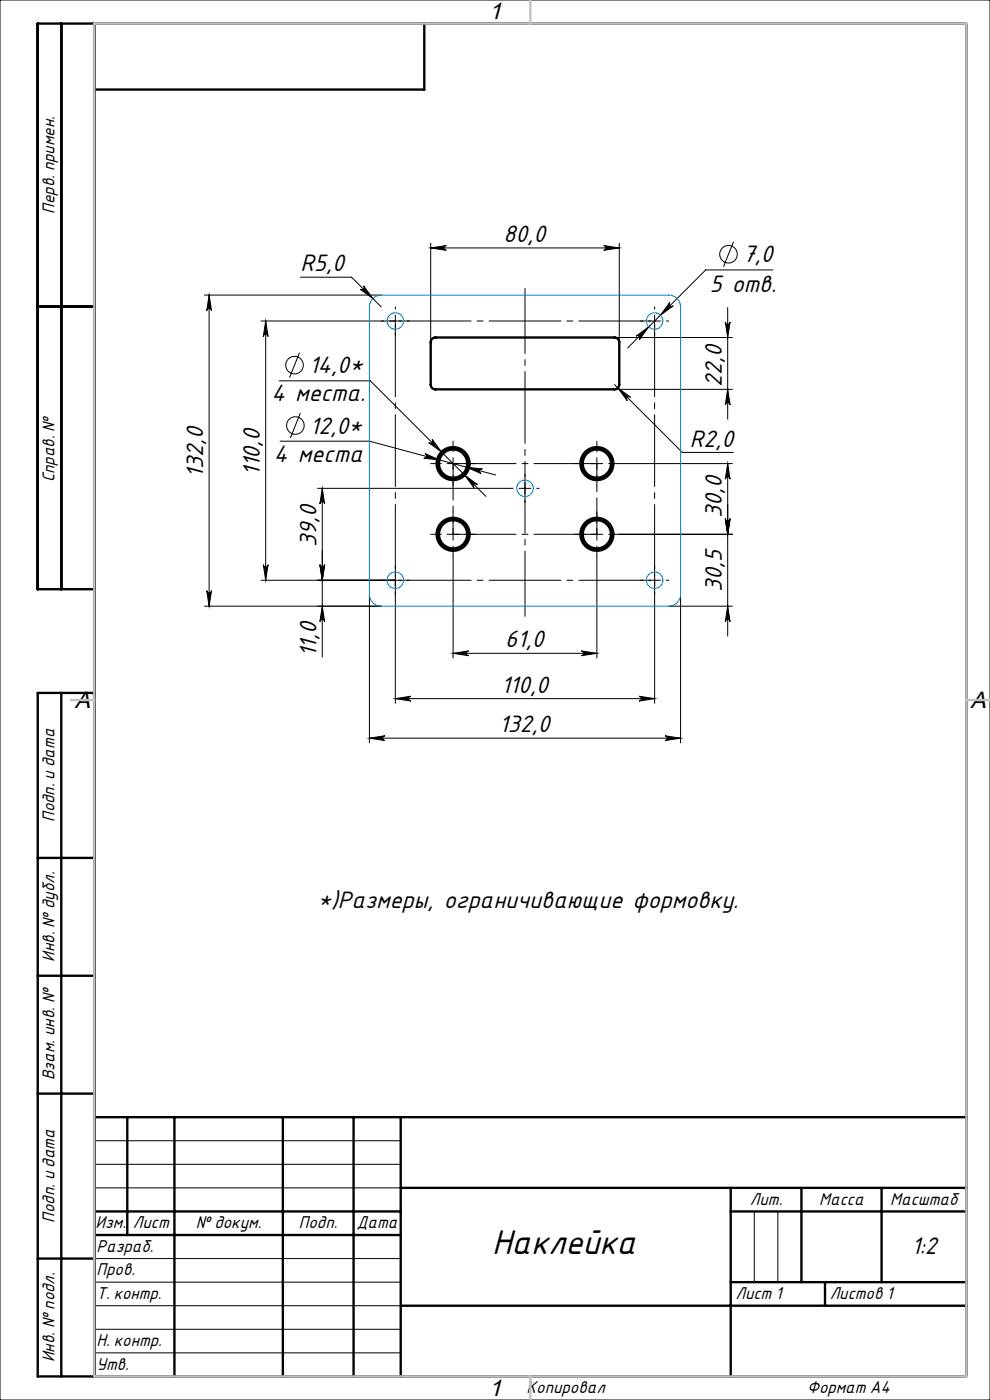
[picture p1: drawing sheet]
<svg xmlns="http://www.w3.org/2000/svg" width="210mm" height="297mm" viewBox="0 0 210 297" stroke-linecap="round" stroke-linejoin="round" font-family="sans-serif">
<g fill="none" stroke="#000" stroke-width=".21">
<path d="M0 0h210v297h-210zM63.7 58.8h10.9l6.3 6.3M91.4 51.6v21M91.4 52.6h40M91.4 52.6l3.3-.5a.51 .51 0 0 0-.5 .5 .51 .51 0 0 0 .5 .5zM128.1 52.1l3.3 .5-3.3 .5a.51 .51 0 0 0 .4-.5 .51 .51 0 0 0-.4-.5zM131.4 51.6v21M155.6 51.3l-2.1 5.3M163.9 57.3h-14.2l-16.6 16.5M43.4 62.6h37.5M44.4 62.6v66M44.4 62.6l.5 3.3a.51 .51 0 0 0-.5-.5 .51 .51 0 0 0-.5 .5z"/>
<path d="M56.4 68.1v55M56.4 68.1l.5 3.3a.51 .51 0 0 0-.5-.5 .51 .51 0 0 0-.5 .5zM63.5 74.8l-2.1 5.3M77.1 60.6l2 2.7-2.7-1.9a.51 .51 0 0 0 .7-.1 .51 .51 0 0 0 0-.7zM83.9 66.8v2.5M85.1 68.1h-29.7M130.4 71.6h25M134.9 71.3l2.7-2-2 2.7a.51 .51 0 0 0 0-.7 .51 .51 0 0 0-.7 0zM137.6 68.1h2.5M138.9 66.8v2.5M142.1 64.2a.51 .51 0 0 0 0 .7 .51 .51 0 0 0 .7 0l-2.7 2zM153.9 68.3a.51 .51 0 0 0 .5 .5 .51 .51 0 0 0 .5-.5l-.5 3.3z"/>
<path d="M154.4 65.2v23.7M59.2 80.8h19.3l24.6 24.5M59.4 93.6h19l26.7 7.2M63.7 87.6l-2.1 5.3M90.2 96.2l3 1.4-3.3-.4a.51 .51 0 0 0 .6-.4 .51 .51 0 0 0-.3-.6zM90.9 93.9a.51 .51 0 0 0 .7 0 .51 .51 0 0 0 .1-.7l1.9 2.7zM94.9 98.3h2.5M96.1 97.1v2.5M99 99.1l3.3 .4a.51 .51 0 0 0-.6 .4 .51 .51 0 0 0 .4 .6zM125.4 98.3h2.5M126.6 97.1v2.5M130.4 82.6h25"/>
<path d="M130.4 81.6l14.3 14.4h10.9M131.1 82.3l2.7 2a.51 .51 0 0 0-.7 0 .51 .51 0 0 0-.1 .7zM131.4 98.3h24M154.4 98.3v36.6M154.4 82.6l.5 3.3a.51 .51 0 0 0-.5-.5 .51 .51 0 0 0-.5 .5zM154.4 98.3l.5 3.4a.51 .51 0 0 0-.5-.5 .51 .51 0 0 0-.5 .5zM55.9 119.8a.51 .51 0 0 0 .5 .5 .51 .51 0 0 0 .5-.5l-.5 3.3zM67.4 103.6h41M67.9 119.8a.51 .51 0 0 0 .5 .5 .51 .51 0 0 0 .5-.5l-.5 3.3zM68.4 103.6v35.8M68.4 103.6l.5 3.3a.51 .51 0 0 0-.5-.5 .51 .51 0 0 0-.5 .5zM94.9 113.3h2.5"/>
<path d="M96.1 118.1v21.5M96.1 112.1v2.5M98.6 100.8l2.7 2a.51 .51 0 0 0-.7 0 .51 .51 0 0 0 0 .7zM110.1 103.6h2.5M111.4 102.3v2.5M125.4 113.3h2.5M126.6 118.1v21.5M126.6 112.1v2.5M131.4 113.3h24M153.9 110a.51 .51 0 0 0 .5 .5 .51 .51 0 0 0 .5-.5l-.5 3.3zM43.4 128.6h37.5M43.9 125.3a.51 .51 0 0 0 .5 .5 .51 .51 0 0 0 .5-.5l-.5 3.3z"/>
<path d="M68.4 128.6l.5 3.3a.51 .51 0 0 0-.5-.5 .51 .51 0 0 0-.5 .5zM78.4 126.1v31.5M83.9 121.8v27.4M85.1 123.1h-29.7M96.1 138.6h30.5M96.1 138.6l3.3-.5a.51 .51 0 0 0-.5 .5 .51 .51 0 0 0 .5 .5zM123.3 138.1l3.3 .5-3.3 .5a.51 .51 0 0 0 .5-.5 .51 .51 0 0 0-.5-.5zM137.6 123.1h2.5M138.9 121.8v2.5M138.9 123.1v26.1M141.9 128.6h13.5M144.4 126.1v31.5"/>
<path d="M154.4 128.6l.5 3.3a.51 .51 0 0 0-.5-.5 .51 .51 0 0 0-.5 .5zM78.4 156.6h66M78.4 156.6l3.3-.5a.51 .51 0 0 0-.5 .5 .51 .51 0 0 0 .5 .5zM83.9 148.2h55M83.9 148.2l3.3-.5a.51 .51 0 0 0-.5 .5 .51 .51 0 0 0 .5 .5zM135.6 147.7l3.3 .5-3.3 .5a.51 .51 0 0 0 .4-.5 .51 .51 0 0 0-.4-.5zM141.1 156.1l3.3 .5-3.3 .5a.51 .51 0 0 0 .4-.5 .51 .51 0 0 0-.4-.5zM20 242h65M20 247h65M20 252h65M160 257v15M165 257v15"/>
<path d="M20 267h65M20 272h65M20 277h65M20 282h65M20 287h65"/>
<circle cx="154.5" cy="53.9" r="1.86"/>
<circle cx="62.5" cy="77.5" r="1.86"/>
<circle cx="62.7" cy="90.3" r="1.86"/>
</g>
<path d="M111.4 130.8v-69.6" fill="none" stroke="#000" stroke-width=".21" stroke-dasharray="15.2 1.3 1.3 1.3" stroke-dashoffset="1.4"/>
<g fill="none" stroke="#000" stroke-width=".21" stroke-dasharray="15.2 1.3 1.3 1.3">
<path d="M81.4 68.1h-.5M83.9 65.6v-.5M83.9 70.6v.5M86.4 68.1h.5M136.4 68.1h-.5M138.9 65.6v-.5M138.9 70.6v.5M141.4 68.1h.5M93.6 98.3h-2.2M96.1 95.8v-2.2M98.6 98.3h2.3M124.1 98.3h-2.2"/>
<path d="M126.6 95.8v-2.2M129.1 98.3h2.3M93.6 113.3h-2.2M96.1 110.8v-2.2M96.1 115.8v2.3M96.1 100.8v2.3M98.6 113.3h2.3M108.9 103.6h-.5M111.4 101.1v-.5M111.4 106.1v.5M113.9 103.6h.5M124.1 113.3h-2.2"/>
<path d="M126.6 110.8v-2.2M126.6 115.8v2.3M126.6 100.8v2.3M129.1 113.3h2.3M81.4 123.1h-.5M83.9 120.6v-.5M83.9 125.6v.5M86.4 123.1h.5M136.4 123.1h-.5M138.9 120.6v-.5M138.9 125.6v.5M141.4 123.1h.5"/>
</g>
<path d="M96.1 98.3v15M126.6 113.3v-15" fill="none" stroke="#000" stroke-width=".21" stroke-dasharray="15.2 1.3 1.3 1.3" stroke-dashoffset="7.5"/>
<path d="M126.6 98.3h-30.5M96.1 113.3h30.5" fill="none" stroke="#000" stroke-width=".21" stroke-dasharray="15.2 1.3 1.3 1.3" stroke-dashoffset="1.9"/>
<path d="M83.9 68.1h55M138.9 68.1v55M83.9 123.1v-55M138.9 123.1h-55" fill="none" stroke="#000" stroke-width=".21" stroke-dasharray="15.2 1.3 1.3 1.3" stroke-dashoffset="-.8"/>
<g fill="none" stroke="#000" stroke-width=".5">
<path d="M13 5v120M20 5v287M90 5v14h-70M8 65h12M91.7 71.9l.7-.3h38a1 1 0 0 1 1 1v9a1 1 0 0 1-1 1h-38a1 1 0 0 1-1-1v-9zM20 125h-12v-120h197v287h-197v-145h12M13 147v145M8 182h12M8 207h12M8 232h12M20 237h185M27 237v25"/>
<path d="M37 237v55M60 237v55M75 237v55M85 237v55M20 257h65M85 252h120M155 252v40M155 257h50M170 252v20M187 252v20M8 267h12M20 262h65"/>
<path d="M85 277h120M155 272h50M175 272v5"/>
<circle cx="96.1" cy="98.3" r="3.5"/>
<circle cx="96.1" cy="98.3" r="3"/>
<circle cx="126.6" cy="98.3" r="3.5"/>
<circle cx="126.6" cy="98.3" r="3"/>
<circle cx="96.1" cy="113.3" r="3.5"/>
<circle cx="96.1" cy="113.3" r="3"/>
<circle cx="126.6" cy="113.3" r="3"/>
<circle cx="126.6" cy="113.3" r="3.5"/>
</g>
<path d="M112.5 0v5M20 5h185v287h-185zM15 148.5h5M205 148.5h5M112.5 292v5" fill="none" stroke="#c0c0c0" stroke-width=".5"/>
<g fill="#000">
<path d="M44.4 62.6l.5 3.3a.51 .51 0 0 0-.5-.5 .51 .51 0 0 0-.5 .5zM43.9 125.3a.51 .51 0 0 0 .5 .5 .51 .51 0 0 0 .5-.5l-.5 3.3zM153.9 68.3a.51 .51 0 0 0 .5 .5 .51 .51 0 0 0 .5-.5l-.5 3.3zM154.4 82.6l.5 3.3a.51 .51 0 0 0-.5-.5 .51 .51 0 0 0-.5 .5zM154.4 98.3l.5 3.4a.51 .51 0 0 0-.5-.5 .51 .51 0 0 0-.5 .5zM153.9 110a.51 .51 0 0 0 .5 .5 .51 .51 0 0 0 .5-.5l-.5 3.3zM153.9 110a.51 .51 0 0 0 .5 .5 .51 .51 0 0 0 .5-.5l-.5 3.3zM154.4 128.6l.5 3.3a.51 .51 0 0 0-.5-.5 .51 .51 0 0 0-.5 .5z"/>
<path d="M56.4 68.1l.5 3.3a.51 .51 0 0 0-.5-.5 .51 .51 0 0 0-.5 .5zM55.9 119.8a.51 .51 0 0 0 .5 .5 .51 .51 0 0 0 .5-.5l-.5 3.3zM67.9 119.8a.51 .51 0 0 0 .5 .5 .51 .51 0 0 0 .5-.5l-.5 3.3zM68.4 128.6l.5 3.3a.51 .51 0 0 0-.5-.5 .51 .51 0 0 0-.5 .5z"/>
<path d="M68.4 103.6l.5 3.3a.51 .51 0 0 0-.5-.5 .51 .51 0 0 0-.5 .5zM67.9 119.8a.51 .51 0 0 0 .5 .5 .51 .51 0 0 0 .5-.5l-.5 3.3z"/>
<path d="M78.4 156.6l3.3-.5a.51 .51 0 0 0-.5 .5 .51 .51 0 0 0 .5 .5zM141.1 156.1l3.3 .5-3.3 .5a.51 .51 0 0 0 .4-.5 .51 .51 0 0 0-.4-.5zM91.4 52.6l3.3-.5a.51 .51 0 0 0-.5 .5 .51 .51 0 0 0 .5 .5zM128.1 52.1l3.3 .5-3.3 .5a.51 .51 0 0 0 .4-.5 .51 .51 0 0 0-.4-.5zM134.9 71.3a.51 .51 0 0 1 .7 0 .51 .51 0 0 1 0 .7l2-2.7zM142.1 64.2l-2 2.7 2.7-2a.51 .51 0 0 1-.7 0 .51 .51 0 0 1 0-.7zM96.1 138.6l3.3-.5a.51 .51 0 0 0-.5 .5 .51 .51 0 0 0 .5 .5zM123.3 138.1l3.3 .5-3.3 .5a.51 .51 0 0 0 .5-.5 .51 .51 0 0 0-.5-.5zM98.6 100.8l2 2.7a.51 .51 0 0 1 0-.7 .51 .51 0 0 1 .7 0zM90.9 93.9l2.7 2-1.9-2.7a.51 .51 0 0 1-.1 .7 .51 .51 0 0 1-.7 0zM99 99.1l3.1 1.4a.51 .51 0 0 1-.4-.6 .51 .51 0 0 1 .6-.4zM90.2 96.2a.51 .51 0 0 1 .3 .6 .51 .51 0 0 1-.6 .4l3.3 .4zM77.1 60.6a.51 .51 0 0 1 0 .7 .51 .51 0 0 1-.7 .1l2.7 1.9zM131.1 82.3l1.9 2.7a.51 .51 0 0 1 .1-.7 .51 .51 0 0 1 .7 0z"/>
<path d="M83.9 148.2l3.3-.5a.51 .51 0 0 0-.5 .5 .51 .51 0 0 0 .5 .5zM135.6 147.7l3.3 .5-3.3 .5a.51 .51 0 0 0 .4-.5 .51 .51 0 0 0-.4-.5z"/>
</g>
<g fill="none" stroke="#0080c0" stroke-width=".21">
<path d="M79.1 63.3a2.5 2.5 0 0 1 1.8-.7h61a2.5 2.5 0 0 1 2.5 2.5v61a2.5 2.5 0 0 1-2.5 2.5h-61a2.5 2.5 0 0 1-2.5-2.5v-61a2.5 2.5 0 0 1 .7-1.8z"/>
<circle cx="83.9" cy="68.1" r="1.75"/>
<circle cx="138.9" cy="68.1" r="1.75"/>
<circle cx="111.4" cy="103.6" r="1.75"/>
<circle cx="83.9" cy="123.1" r="1.75"/>
<circle cx="138.9" cy="123.1" r="1.75"/>
</g>
<text font-size="7.2" x="104.4" y="266">Наклейка</text>
<g font-size="5.6">
<text x="106.8" y="51.3">80,0</text>
<text x="63.7" y="57.6">R5,0</text>
<text x="157.6" y="55.7">7,0</text>
<text x="150.5" y="61.8">5 отв.</text>
<text x="65.5" y="79.2">14,0*</text>
<text x="153.1" y="82" transform="rotate(-90 153.1 82)">22,0</text>
<text x="57.6" y="85">4 места.</text>
<text x="65.7" y="92">12,0*</text>
<text x="146.3" y="94.7">R2,0</text>
<text x="43.1" y="101.3" transform="rotate(-90 43.1 101.3)">132,0</text>
<text x="55.1" y="101" transform="rotate(-90 55.1 101)">110,0</text>
<text x="58.1" y="98">4 места</text>
<text x="153.1" y="110" transform="rotate(-90 153.1 110)">30,0</text>
<text x="67.1" y="116.1" transform="rotate(-90 67.1 116.1)">39,0</text>
<text x="153.1" y="125.6" transform="rotate(-90 153.1 125.6)">30,5</text>
<text x="107.2" y="137.3">61,0</text>
<text x="67.1" y="139.4" transform="rotate(-90 67.1 139.4)">11,0</text>
<text x="106.3" y="147">110,0</text>
<text x="105.9" y="155.3">132,0</text>
<text x="67.3" y="192.7">*)Размеры, ограничивающие формовку.</text>
</g>
<text font-size="5.1" x="193.3" y="266">1:2</text>
<g font-size="5">
<text x="103.7" y="4.1">1</text>
<text x="15.9" y="150.1">A</text>
<text x="205.9" y="150.1">A</text>
<text x="103.7" y="296.1">1</text>
</g>
<g font-size="3.6">
<text x="11.5" y="45.4" transform="rotate(-90 11.5 45.4)">Перв. примен.</text>
<text x="11.5" y="102.4" transform="rotate(-90 11.5 102.4)">Справ. №</text>
<text x="11.6" y="174.4" transform="rotate(-90 11.6 174.4)">Подп. и дата</text>
<text x="11.6" y="204" transform="rotate(-90 11.6 204)">Инв. № дубл.</text>
<text x="11.6" y="229.2" transform="rotate(-90 11.6 229.2)">Взам. инв. №</text>
<text x="159.1" y="255.6">Лит.</text>
<text x="173.8" y="255.6">Масса</text>
<text x="188.8" y="255.6">Масштаб</text>
<text x="11.6" y="259.4" transform="rotate(-90 11.6 259.4)">Подп. и дата</text>
<text x="20.3" y="260.6">Изм.</text>
<text x="28.1" y="260.6">Лист</text>
<text x="41.5" y="260.6">№ докум.</text>
<text x="63.4" y="260.6">Подп.</text>
<text x="75.7" y="260.6">Дата</text>
<text x="20.5" y="265.6">Разраб.</text>
<text x="20.5" y="275.6">Т. контр.</text>
<text x="20.5" y="270.6">Пров.</text>
<text x="156" y="275.6">Лист 1</text>
<text x="176" y="275.6">Листов 1</text>
<text x="20.5" y="285.6">Н. контр.</text>
<text x="11.6" y="289" transform="rotate(-90 11.6 289)">Инв. № подл.</text>
<text x="20.5" y="290.6">Утв.</text>
<text x="111.7" y="295.6">Копировал</text>
<text x="171.2" y="295.6">Формат А4</text>
</g>
</svg>
